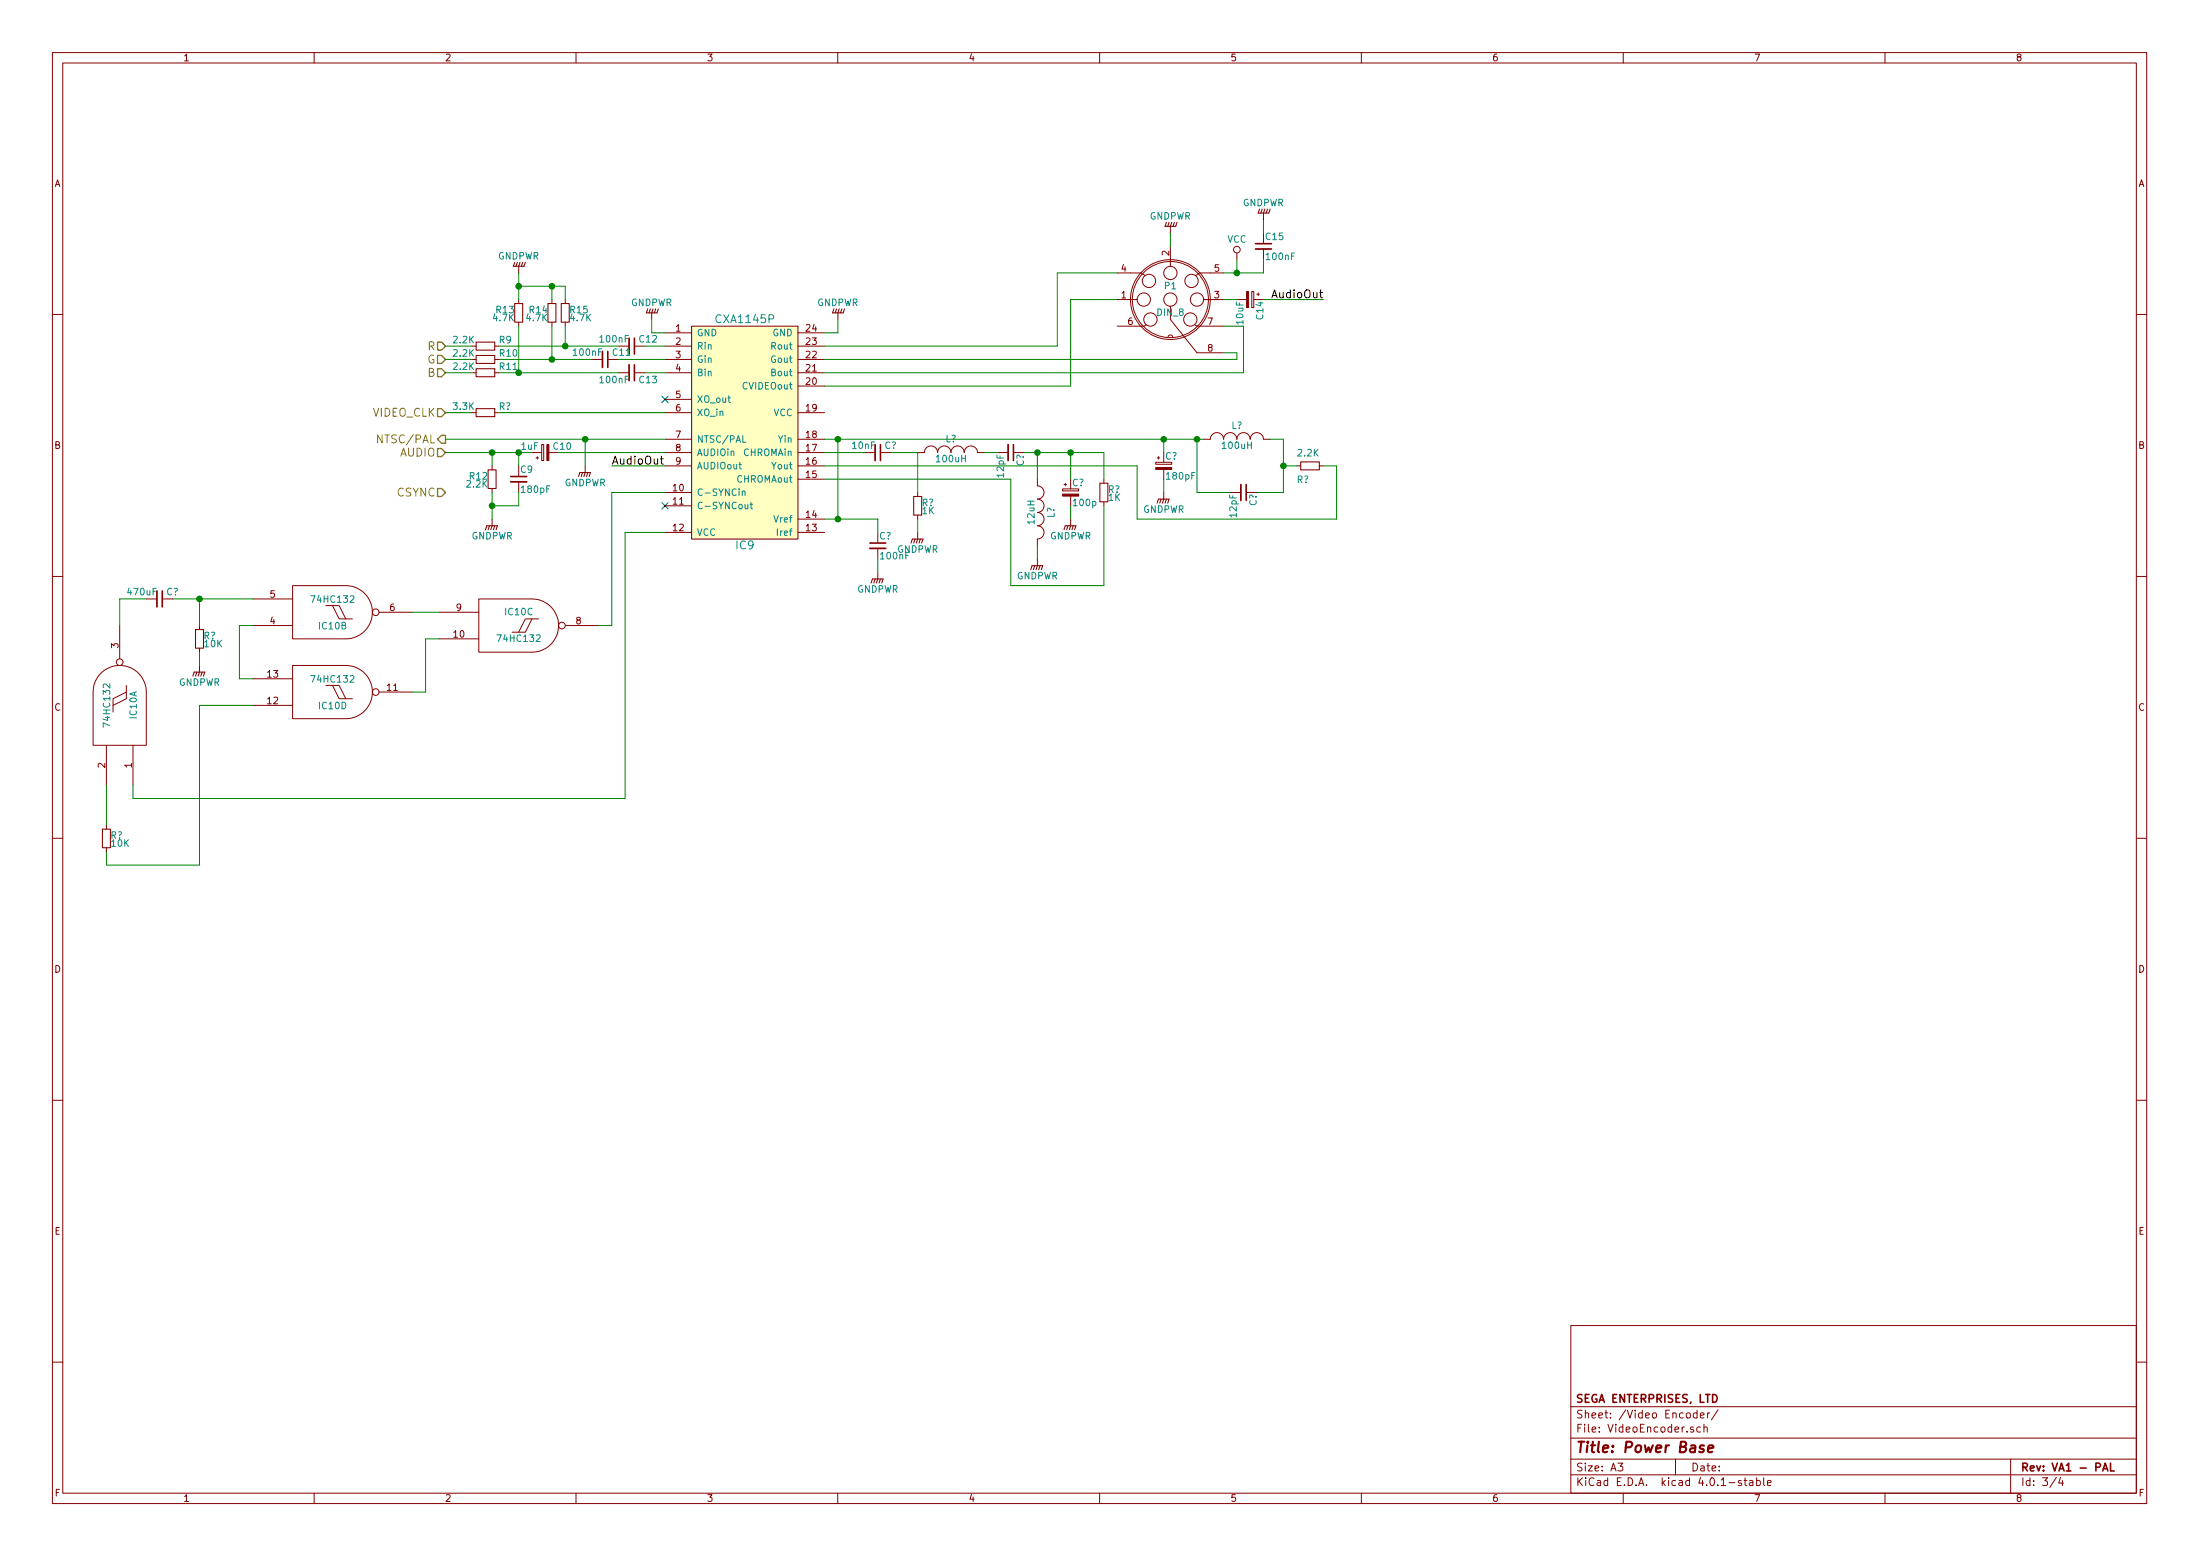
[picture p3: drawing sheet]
EESchema Schematic File Version 2
LIBS:power
LIBS:device
LIBS:transistors
LIBS:conn
LIBS:linear
LIBS:regul
LIBS:74xx
LIBS:cmos4000
LIBS:adc-dac
LIBS:memory
LIBS:xilinx
LIBS:microcontrollers
LIBS:dsp
LIBS:microchip
LIBS:analog_switches
LIBS:motorola
LIBS:texas
LIBS:intel
LIBS:audio
LIBS:interface
LIBS:digital-audio
LIBS:philips
LIBS:display
LIBS:cypress
LIBS:siliconi
LIBS:opto
LIBS:atmel
LIBS:contrib
LIBS:valves
LIBS:SMS_Chips
LIBS:SMSSchematic-cache
EELAYER 25 0
EELAYER END
$Descr A3 16535 11693
encoding utf-8
Sheet 3 4
Title "Power Base"
Date ""
Rev "VA1 - PAL"
Comp "SEGA ENTERPRISES, LTD"
Comment1 ""
Comment2 ""
Comment3 ""
Comment4 ""
$EndDescr
$Comp
L CXA1145P IC9
U 1 1
P 5600 3200
F 0 "IC9" H 5600 2300 60  0000 C CNN
F 1 "CXA1145P" H 5600 4000 60  0000 C CNN
F 2 "" H 5600 3200 60  0000 C CNN
F 3 "" H 5600 3200 60  0000 C CNN
	1    5600 3200
	1    0    0    -1  
$EndComp
$Comp
L GNDPWR #PWR30
U 1 1
P 4900 2400
F 0 "#PWR30" H 4900 2200 50  0001 C CNN
F 1 "GNDPWR" H 4900 2270 50  0000 C CNN
F 2 "" H 4900 2350 50  0000 C CNN
F 3 "" H 4900 2350 50  0000 C CNN
	1    4900 2400
	-1   0    0    1   
$EndComp
Wire Wire Line
	4900 2400 4900 2500
Wire Wire Line
	4900 2500 5000 2500
$Comp
L GNDPWR #PWR31
U 1 1
P 6300 2400
F 0 "#PWR31" H 6300 2200 50  0001 C CNN
F 1 "GNDPWR" H 6300 2270 50  0000 C CNN
F 2 "" H 6300 2350 50  0000 C CNN
F 3 "" H 6300 2350 50  0000 C CNN
	1    6300 2400
	-1   0    0    1   
$EndComp
Wire Wire Line
	6300 2400 6300 2500
Wire Wire Line
	6300 2500 6200 2500
$Comp
L C_Small C12
U 1 1
P 4750 2600
F 0 "C12" V 4700 2650 50  0000 L CNN
F 1 "100nF" V 4700 2350 50  0000 L CNN
F 2 "" H 4750 2600 50  0000 C CNN
F 3 "" H 4750 2600 50  0000 C CNN
	1    4750 2600
	0    1    1    0   
$EndComp
$Comp
L C_Small C11
U 1 1
P 4550 2700
F 0 "C11" V 4500 2750 50  0000 L CNN
F 1 "100nF" V 4500 2450 50  0000 L CNN
F 2 "" H 4550 2700 50  0000 C CNN
F 3 "" H 4550 2700 50  0000 C CNN
	1    4550 2700
	0    1    1    0   
$EndComp
$Comp
L C_Small C13
U 1 1
P 4750 2800
F 0 "C13" V 4700 2850 50  0000 L CNN
F 1 "100nF" V 4700 2550 50  0000 L CNN
F 2 "" H 4750 2800 50  0000 C CNN
F 3 "" H 4750 2800 50  0000 C CNN
	1    4750 2800
	0    1    -1   0   
$EndComp
Wire Wire Line
	4850 2600 5000 2600
Wire Wire Line
	4650 2700 5000 2700
Wire Wire Line
	4850 2800 5000 2800
NoConn ~ 5000 3000
$Comp
L R_Small R15
U 1 1
P 4250 2350
F 0 "R15" H 4280 2370 50  0000 L CNN
F 1 "4.7K" H 4280 2310 50  0000 L CNN
F 2 "Resistors_ThroughHole:Resistor_Horizontal_RM10mm" H 4250 2350 50  0001 C CNN
F 3 "" H 4250 2350 50  0000 C CNN
	1    4250 2350
	1    0    0    -1  
$EndComp
$Comp
L R_Small R14
U 1 1
P 4150 2350
F 0 "R14" H 4180 2370 50  0000 L CNN
F 1 "4.7K" H 4180 2310 50  0000 L CNN
F 2 "Resistors_ThroughHole:Resistor_Horizontal_RM10mm" H 4150 2350 50  0001 C CNN
F 3 "" H 4150 2350 50  0000 C CNN
	1    4150 2350
	-1   0    0    -1  
$EndComp
$Comp
L R_Small R13
U 1 1
P 3900 2350
F 0 "R13" H 3930 2370 50  0000 L CNN
F 1 "4.7K" H 3930 2310 50  0000 L CNN
F 2 "Resistors_ThroughHole:Resistor_Horizontal_RM10mm" H 3900 2350 50  0001 C CNN
F 3 "" H 3900 2350 50  0000 C CNN
	1    3900 2350
	-1   0    0    -1  
$EndComp
Wire Wire Line
	3900 2450 3900 2800
Wire Wire Line
	3750 2800 4650 2800
Wire Wire Line
	3750 2700 4450 2700
Wire Wire Line
	4150 2700 4150 2450
Wire Wire Line
	4250 2450 4250 2600
Wire Wire Line
	3750 2600 4650 2600
$Comp
L R_Small R9
U 1 1
P 3650 2600
F 0 "R9" V 3700 2700 50  0000 L CNN
F 1 "2.2K" V 3700 2350 50  0000 L CNN
F 2 "Resistors_ThroughHole:Resistor_Horizontal_RM10mm" H 3650 2600 50  0001 C CNN
F 3 "" H 3650 2600 50  0000 C CNN
	1    3650 2600
	0    1    -1   0   
$EndComp
$Comp
L R_Small R10
U 1 1
P 3650 2700
F 0 "R10" V 3700 2800 50  0000 L CNN
F 1 "2.2K" V 3700 2450 50  0000 L CNN
F 2 "Resistors_ThroughHole:Resistor_Horizontal_RM10mm" H 3650 2700 50  0001 C CNN
F 3 "" H 3650 2700 50  0000 C CNN
	1    3650 2700
	0    1    -1   0   
$EndComp
$Comp
L R_Small R11
U 1 1
P 3650 2800
F 0 "R11" V 3700 2900 50  0000 L CNN
F 1 "2.2K" V 3700 2550 50  0000 L CNN
F 2 "Resistors_ThroughHole:Resistor_Horizontal_RM10mm" H 3650 2800 50  0001 C CNN
F 3 "" H 3650 2800 50  0000 C CNN
	1    3650 2800
	0    1    -1   0   
$EndComp
Connection ~ 3900 2800
Connection ~ 4150 2700
Connection ~ 4250 2600
Text HLabel 3350 2600 0    60   Input ~ 0
R
Text HLabel 3350 2700 0    60   Input ~ 0
G
Text HLabel 3350 2800 0    60   Input ~ 0
B
Wire Wire Line
	3350 2800 3550 2800
Wire Wire Line
	3350 2600 3550 2600
Wire Wire Line
	3350 2700 3550 2700
$Comp
L GNDPWR #PWR29
U 1 1
P 3900 2050
F 0 "#PWR29" H 3900 1850 50  0001 C CNN
F 1 "GNDPWR" H 3900 1920 50  0000 C CNN
F 2 "" H 3900 2000 50  0000 C CNN
F 3 "" H 3900 2000 50  0000 C CNN
	1    3900 2050
	-1   0    0    1   
$EndComp
Wire Wire Line
	3900 2050 3900 2250
Wire Wire Line
	3900 2150 4250 2150
Wire Wire Line
	4150 2150 4150 2250
Connection ~ 3900 2150
Wire Wire Line
	4250 2150 4250 2250
Connection ~ 4150 2150
$Comp
L CP_Small C10
U 1 1
P 4100 3400
F 0 "C10" V 4150 3200 50  0000 L CNN
F 1 "1uF" V 4150 3450 50  0000 L CNN
F 2 "" H 4100 3400 50  0000 C CNN
F 3 "" H 4100 3400 50  0000 C CNN
	1    4100 3400
	0    -1   -1   0   
$EndComp
$Comp
L C_Small C9
U 1 1
P 3900 3600
F 0 "C9" H 3910 3670 50  0000 L CNN
F 1 "180pF" H 3910 3520 50  0000 L CNN
F 2 "" H 3900 3600 50  0000 C CNN
F 3 "" H 3900 3600 50  0000 C CNN
	1    3900 3600
	1    0    0    -1  
$EndComp
$Comp
L R_Small R12
U 1 1
P 3700 3600
F 0 "R12" H 3730 3620 50  0000 L CNN
F 1 "2.2K" H 3730 3560 50  0000 L CNN
F 2 "Resistors_ThroughHole:Resistor_Horizontal_RM10mm" H 3700 3600 50  0001 C CNN
F 3 "" H 3700 3600 50  0000 C CNN
	1    3700 3600
	-1   0    0    -1  
$EndComp
$Comp
L GNDPWR #PWR28
U 1 1
P 3700 3900
F 0 "#PWR28" H 3700 3700 50  0001 C CNN
F 1 "GNDPWR" H 3700 3770 50  0000 C CNN
F 2 "" H 3700 3850 50  0000 C CNN
F 3 "" H 3700 3850 50  0000 C CNN
	1    3700 3900
	1    0    0    -1  
$EndComp
Wire Wire Line
	3700 3700 3700 3900
Wire Wire Line
	3700 3800 3900 3800
Wire Wire Line
	3900 3800 3900 3700
Connection ~ 3700 3800
Wire Wire Line
	3900 3400 3900 3500
Wire Wire Line
	3700 3400 3700 3500
Connection ~ 3900 3400
Text HLabel 3350 3400 0    60   Input ~ 0
AUDIO
Connection ~ 3700 3400
Wire Wire Line
	3350 3400 4000 3400
Wire Wire Line
	4200 3400 5000 3400
Text HLabel 3350 3300 0    60   Output ~ 0
NTSC/PAL
Text HLabel 3350 3700 0    60   Input ~ 0
CSYNC
$Comp
L DIN_8 P1
U 1 1
P 8800 2250
F 0 "P1" H 8800 2350 50  0000 C CNN
F 1 "DIN_8" H 8800 2150 50  0000 C CNN
F 2 "" H 8800 2250 50  0000 C CNN
F 3 "" H 8800 2250 50  0000 C CNN
	1    8800 2250
	1    0    0    -1  
$EndComp
$Comp
L VCC #PWR33
U 1 1
P 9300 1950
F 0 "#PWR33" H 9300 1800 50  0001 C CNN
F 1 "VCC" H 9300 2100 50  0000 C CNN
F 2 "" H 9300 1950 50  0000 C CNN
F 3 "" H 9300 1950 50  0000 C CNN
	1    9300 1950
	1    0    0    -1  
$EndComp
Wire Wire Line
	9200 2050 9500 2050
Wire Wire Line
	9300 2050 9300 1950
$Comp
L GNDPWR #PWR32
U 1 1
P 8800 1750
F 0 "#PWR32" H 8800 1550 50  0001 C CNN
F 1 "GNDPWR" H 8800 1620 50  0000 C CNN
F 2 "" H 8800 1700 50  0000 C CNN
F 3 "" H 8800 1700 50  0000 C CNN
	1    8800 1750
	-1   0    0    1   
$EndComp
Wire Wire Line
	8800 1750 8800 1850
Wire Wire Line
	9300 2650 9200 2650
Wire Wire Line
	6200 2800 9350 2800
Wire Wire Line
	9350 2800 9350 2450
Wire Wire Line
	9350 2450 9200 2450
Text Label 4600 3500 0    60   ~ 0
AudioOut
Wire Wire Line
	4600 3500 5000 3500
Text Label 9950 2250 2    60   ~ 0
AudioOut
$Comp
L GNDPWR #PWR27
U 1 1
P 4400 3500
F 0 "#PWR27" H 4400 3300 50  0001 C CNN
F 1 "GNDPWR" H 4400 3370 50  0000 C CNN
F 2 "" H 4400 3450 50  0000 C CNN
F 3 "" H 4400 3450 50  0000 C CNN
	1    4400 3500
	1    0    0    -1  
$EndComp
$Comp
L CP_Small C14
U 1 1
P 9400 2250
F 0 "C14" H 9410 2320 50  0000 L CNN
F 1 "10uF" H 9410 2170 50  0000 L CNN
F 2 "" H 9400 2250 50  0000 C CNN
F 3 "" H 9400 2250 50  0000 C CNN
	1    9400 2250
	0    1    1    0   
$EndComp
Wire Wire Line
	9200 2250 9300 2250
Wire Wire Line
	9950 2250 9500 2250
$Comp
L C_Small C15
U 1 1
P 9500 1850
F 0 "C15" H 9510 1920 50  0000 L CNN
F 1 "100nF" H 9510 1770 50  0000 L CNN
F 2 "" H 9500 1850 50  0000 C CNN
F 3 "" H 9500 1850 50  0000 C CNN
	1    9500 1850
	1    0    0    -1  
$EndComp
Wire Wire Line
	9500 2050 9500 1950
Connection ~ 9300 2050
$Comp
L GNDPWR #PWR34
U 1 1
P 9500 1650
F 0 "#PWR34" H 9500 1450 50  0001 C CNN
F 1 "GNDPWR" H 9500 1520 50  0000 C CNN
F 2 "" H 9500 1600 50  0000 C CNN
F 3 "" H 9500 1600 50  0000 C CNN
	1    9500 1650
	-1   0    0    1   
$EndComp
Wire Wire Line
	9500 1650 9500 1750
Text HLabel 3350 3100 0    60   Input ~ 0
VIDEO_CLK
$Comp
L R_Small R?
U 1 1
P 3650 3100
F 0 "R?" V 3700 3200 50  0000 L CNN
F 1 "3.3K" V 3700 2850 50  0000 L CNN
F 2 "Resistors_ThroughHole:Resistor_Horizontal_RM10mm" H 3650 3100 50  0001 C CNN
F 3 "" H 3650 3100 50  0000 C CNN
	1    3650 3100
	0    1    -1   0   
$EndComp
Wire Wire Line
	3350 3100 3550 3100
Wire Wire Line
	3750 3100 5000 3100
$Comp
L CP_Small C?
U 1 1
P 8750 3500
F 0 "C?" H 8760 3570 50  0000 L CNN
F 1 "180pF" H 8760 3420 50  0000 L CNN
F 2 "" H 8750 3500 50  0000 C CNN
F 3 "" H 8750 3500 50  0000 C CNN
	1    8750 3500
	1    0    0    -1  
$EndComp
$Comp
L INDUCTOR_SMALL L?
U 1 1
P 9300 3300
F 0 "L?" H 9300 3400 50  0000 C CNN
F 1 "100uH" H 9300 3250 50  0000 C CNN
F 2 "" H 9300 3300 50  0000 C CNN
F 3 "" H 9300 3300 50  0000 C CNN
	1    9300 3300
	1    0    0    -1  
$EndComp
$Comp
L C_Small C?
U 1 1
P 9350 3700
F 0 "C?" H 9360 3770 50  0000 L CNN
F 1 "12pF" H 9360 3620 50  0000 L CNN
F 2 "" H 9350 3700 50  0000 C CNN
F 3 "" H 9350 3700 50  0000 C CNN
	1    9350 3700
	0    1    1    0   
$EndComp
$Comp
L R_Small R?
U 1 1
P 9850 3500
F 0 "R?" V 9750 3400 50  0000 L CNN
F 1 "2.2K" V 9950 3400 50  0000 L CNN
F 2 "Resistors_ThroughHole:Resistor_Horizontal_RM10mm" H 9850 3500 50  0001 C CNN
F 3 "" H 9850 3500 50  0000 C CNN
	1    9850 3500
	0    1    -1   0   
$EndComp
Wire Wire Line
	6200 3500 8550 3500
Wire Wire Line
	8550 3900 10050 3900
Wire Wire Line
	10050 3500 9950 3500
Wire Wire Line
	9750 3500 9650 3500
Wire Wire Line
	9650 3300 9650 3700
Wire Wire Line
	9650 3300 9550 3300
Wire Wire Line
	9650 3700 9450 3700
Connection ~ 9650 3500
Wire Wire Line
	6200 3300 9050 3300
Wire Wire Line
	8750 3400 8750 3300
Connection ~ 8750 3300
$Comp
L GNDPWR #PWR?
U 1 1
P 8750 3700
F 0 "#PWR?" H 8750 3500 50  0001 C CNN
F 1 "GNDPWR" H 8750 3570 50  0000 C CNN
F 2 "" H 8750 3650 50  0000 C CNN
F 3 "" H 8750 3650 50  0000 C CNN
	1    8750 3700
	1    0    0    -1  
$EndComp
Wire Wire Line
	10050 3900 10050 3500
Wire Wire Line
	9250 3700 9000 3700
Wire Wire Line
	9000 3700 9000 3300
Connection ~ 9000 3300
Wire Wire Line
	8750 3600 8750 3700
Wire Wire Line
	8050 2250 8050 2900
Wire Wire Line
	8050 2900 6200 2900
Wire Wire Line
	8050 2250 8400 2250
Wire Wire Line
	9300 2650 9300 2700
Wire Wire Line
	9300 2700 6200 2700
Wire Wire Line
	8400 2050 7950 2050
Wire Wire Line
	7950 2050 7950 2600
Wire Wire Line
	7950 2600 6200 2600
$Comp
L C_Small C?
U 1 1
P 6600 4100
F 0 "C?" H 6610 4170 50  0000 L CNN
F 1 "100nF" H 6610 4020 50  0000 L CNN
F 2 "" H 6600 4100 50  0000 C CNN
F 3 "" H 6600 4100 50  0000 C CNN
	1    6600 4100
	1    0    0    -1  
$EndComp
$Comp
L GNDPWR #PWR?
U 1 1
P 6600 4300
F 0 "#PWR?" H 6600 4100 50  0001 C CNN
F 1 "GNDPWR" H 6600 4170 50  0000 C CNN
F 2 "" H 6600 4250 50  0000 C CNN
F 3 "" H 6600 4250 50  0000 C CNN
	1    6600 4300
	1    0    0    -1  
$EndComp
Wire Wire Line
	6600 4200 6600 4300
Wire Wire Line
	6200 3900 6600 3900
Wire Wire Line
	6600 3900 6600 4000
Wire Wire Line
	6300 3300 6300 3900
Connection ~ 6300 3900
Connection ~ 6300 3300
$Comp
L C_Small C?
U 1 1
P 6600 3400
F 0 "C?" V 6550 3450 50  0000 L CNN
F 1 "10nF" V 6550 3200 50  0000 L CNN
F 2 "" H 6600 3400 50  0000 C CNN
F 3 "" H 6600 3400 50  0000 C CNN
	1    6600 3400
	0    1    1    0   
$EndComp
$Comp
L R_Small R?
U 1 1
P 6900 3800
F 0 "R?" H 6930 3820 50  0000 L CNN
F 1 "1K" H 6930 3760 50  0000 L CNN
F 2 "Resistors_ThroughHole:Resistor_Horizontal_RM10mm" H 6900 3800 50  0001 C CNN
F 3 "" H 6900 3800 50  0000 C CNN
	1    6900 3800
	1    0    0    -1  
$EndComp
Wire Wire Line
	6200 3400 6500 3400
Wire Wire Line
	6700 3400 6900 3400
$Comp
L INDUCTOR_SMALL L?
U 1 1
P 7150 3400
F 0 "L?" H 7150 3500 50  0000 C CNN
F 1 "100uH" H 7150 3350 50  0000 C CNN
F 2 "" H 7150 3400 50  0000 C CNN
F 3 "" H 7150 3400 50  0000 C CNN
	1    7150 3400
	1    0    0    -1  
$EndComp
$Comp
L C_Small C?
U 1 1
P 7600 3400
F 0 "C?" H 7610 3470 50  0000 L CNN
F 1 "12pF" H 7610 3320 50  0000 L CNN
F 2 "" H 7600 3400 50  0000 C CNN
F 3 "" H 7600 3400 50  0000 C CNN
	1    7600 3400
	0    1    1    0   
$EndComp
Wire Wire Line
	8550 3500 8550 3900
$Comp
L INDUCTOR_SMALL L?
U 1 1
P 7800 3850
F 0 "L?" H 7800 3950 50  0000 C CNN
F 1 "12uH" H 7800 3800 50  0000 C CNN
F 2 "" H 7800 3850 50  0000 C CNN
F 3 "" H 7800 3850 50  0000 C CNN
	1    7800 3850
	0    1    1    0   
$EndComp
$Comp
L CP_Small C?
U 1 1
P 8050 3700
F 0 "C?" H 8060 3770 50  0000 L CNN
F 1 "100p" H 8060 3620 50  0000 L CNN
F 2 "" H 8050 3700 50  0000 C CNN
F 3 "" H 8050 3700 50  0000 C CNN
	1    8050 3700
	1    0    0    -1  
$EndComp
$Comp
L R_Small R?
U 1 1
P 8300 3700
F 0 "R?" H 8330 3720 50  0000 L CNN
F 1 "1K" H 8330 3660 50  0000 L CNN
F 2 "Resistors_ThroughHole:Resistor_Horizontal_RM10mm" H 8300 3700 50  0001 C CNN
F 3 "" H 8300 3700 50  0000 C CNN
	1    8300 3700
	1    0    0    -1  
$EndComp
$Comp
L GNDPWR #PWR?
U 1 1
P 8050 3900
F 0 "#PWR?" H 8050 3700 50  0001 C CNN
F 1 "GNDPWR" H 8050 3770 50  0000 C CNN
F 2 "" H 8050 3850 50  0000 C CNN
F 3 "" H 8050 3850 50  0000 C CNN
	1    8050 3900
	1    0    0    -1  
$EndComp
$Comp
L GNDPWR #PWR?
U 1 1
P 7800 4200
F 0 "#PWR?" H 7800 4000 50  0001 C CNN
F 1 "GNDPWR" H 7800 4070 50  0000 C CNN
F 2 "" H 7800 4150 50  0000 C CNN
F 3 "" H 7800 4150 50  0000 C CNN
	1    7800 4200
	1    0    0    -1  
$EndComp
$Comp
L GNDPWR #PWR?
U 1 1
P 6900 4000
F 0 "#PWR?" H 6900 3800 50  0001 C CNN
F 1 "GNDPWR" H 6900 3870 50  0000 C CNN
F 2 "" H 6900 3950 50  0000 C CNN
F 3 "" H 6900 3950 50  0000 C CNN
	1    6900 4000
	1    0    0    -1  
$EndComp
Wire Wire Line
	7400 3400 7500 3400
Wire Wire Line
	7700 3400 8300 3400
Wire Wire Line
	7800 3400 7800 3600
Wire Wire Line
	7800 4100 7800 4200
Wire Wire Line
	8050 3400 8050 3600
Connection ~ 7800 3400
Wire Wire Line
	8050 3800 8050 3900
Wire Wire Line
	6900 4000 6900 3900
Wire Wire Line
	6900 3400 6900 3700
Wire Wire Line
	6200 3600 7600 3600
Wire Wire Line
	7600 3600 7600 4400
Wire Wire Line
	7600 4400 8300 4400
Wire Wire Line
	8300 4400 8300 3800
Wire Wire Line
	8300 3400 8300 3600
Connection ~ 8050 3400
Wire Wire Line
	4400 3500 4400 3300
Wire Wire Line
	3350 3300 5000 3300
Connection ~ 4400 3300
NoConn ~ 5000 3800
$Comp
L 74LS132 IC10
U 3 1
P 3900 4700
F 0 "IC10" H 3900 4800 50  0000 C CNN
F 1 "74HC132" H 3900 4600 50  0000 C CNN
F 2 "" H 3900 4700 50  0000 C CNN
F 3 "" H 3900 4700 50  0000 C CNN
	3    3900 4700
	1    0    0    -1  
$EndComp
$Comp
L 74LS132 IC10
U 2 1
P 2500 4600
F 0 "IC10" H 2500 4700 50  0000 C CNN
F 1 "74HC132" H 2500 4500 50  0000 C CNN
F 2 "" H 2500 4600 50  0000 C CNN
F 3 "" H 2500 4600 50  0000 C CNN
	2    2500 4600
	1    0    0    1   
$EndComp
$Comp
L 74LS132 IC10
U 4 1
P 2500 5200
F 0 "IC10" H 2500 5300 50  0000 C CNN
F 1 "74HC132" H 2500 5100 50  0000 C CNN
F 2 "" H 2500 5200 50  0000 C CNN
F 3 "" H 2500 5200 50  0000 C CNN
	4    2500 5200
	1    0    0    1   
$EndComp
Wire Wire Line
	3300 4800 3200 4800
Wire Wire Line
	3200 4800 3200 5200
Wire Wire Line
	3200 5200 3100 5200
Wire Wire Line
	3100 4600 3300 4600
Wire Wire Line
	1900 4700 1800 4700
Wire Wire Line
	1800 4700 1800 5100
Wire Wire Line
	1800 5100 1900 5100
$Comp
L 74LS132 IC10
U 1 1
P 900 5300
F 0 "IC10" H 900 5400 50  0000 C CNN
F 1 "74HC132" H 900 5200 50  0000 C CNN
F 2 "" H 900 5300 50  0000 C CNN
F 3 "" H 900 5300 50  0000 C CNN
	1    900  5300
	0    1    -1   0   
$EndComp
$Comp
L R_Small R?
U 1 1
P 1500 4800
F 0 "R?" H 1530 4820 50  0000 L CNN
F 1 "10K" H 1530 4760 50  0000 L CNN
F 2 "Resistors_ThroughHole:Resistor_Horizontal_RM10mm" H 1500 4800 50  0001 C CNN
F 3 "" H 1500 4800 50  0000 C CNN
	1    1500 4800
	1    0    0    -1  
$EndComp
Wire Wire Line
	1500 4700 1500 4500
Wire Wire Line
	1300 4500 1900 4500
$Comp
L C_Small C?
U 1 1
P 1200 4500
F 0 "C?" V 1150 4550 50  0000 L CNN
F 1 "470uF" V 1150 4250 50  0000 L CNN
F 2 "" H 1200 4500 50  0000 C CNN
F 3 "" H 1200 4500 50  0000 C CNN
	1    1200 4500
	0    1    1    0   
$EndComp
Wire Wire Line
	1100 4500 900  4500
Wire Wire Line
	900  4500 900  4700
Connection ~ 1500 4500
$Comp
L GNDPWR #PWR?
U 1 1
P 1500 5000
F 0 "#PWR?" H 1500 4800 50  0001 C CNN
F 1 "GNDPWR" H 1500 4870 50  0000 C CNN
F 2 "" H 1500 4950 50  0000 C CNN
F 3 "" H 1500 4950 50  0000 C CNN
	1    1500 5000
	1    0    0    -1  
$EndComp
Wire Wire Line
	1500 4900 1500 5000
$Comp
L R_Small R?
U 1 1
P 800 6300
F 0 "R?" H 830 6320 50  0000 L CNN
F 1 "10K" H 830 6260 50  0000 L CNN
F 2 "Resistors_ThroughHole:Resistor_Horizontal_RM10mm" H 800 6300 50  0001 C CNN
F 3 "" H 800 6300 50  0000 C CNN
	1    800  6300
	1    0    0    -1  
$EndComp
Wire Wire Line
	1900 5300 1500 5300
Wire Wire Line
	1500 5300 1500 6500
Wire Wire Line
	1500 6500 800  6500
Wire Wire Line
	800  6500 800  6400
Wire Wire Line
	800  5900 800  6200
Wire Wire Line
	5000 3700 4600 3700
Wire Wire Line
	4600 3700 4600 4700
Wire Wire Line
	4600 4700 4500 4700
Wire Wire Line
	5000 4000 4700 4000
Wire Wire Line
	4700 4000 4700 6000
Wire Wire Line
	4700 6000 1000 6000
Wire Wire Line
	1000 6000 1000 5900
$EndSCHEMATC
